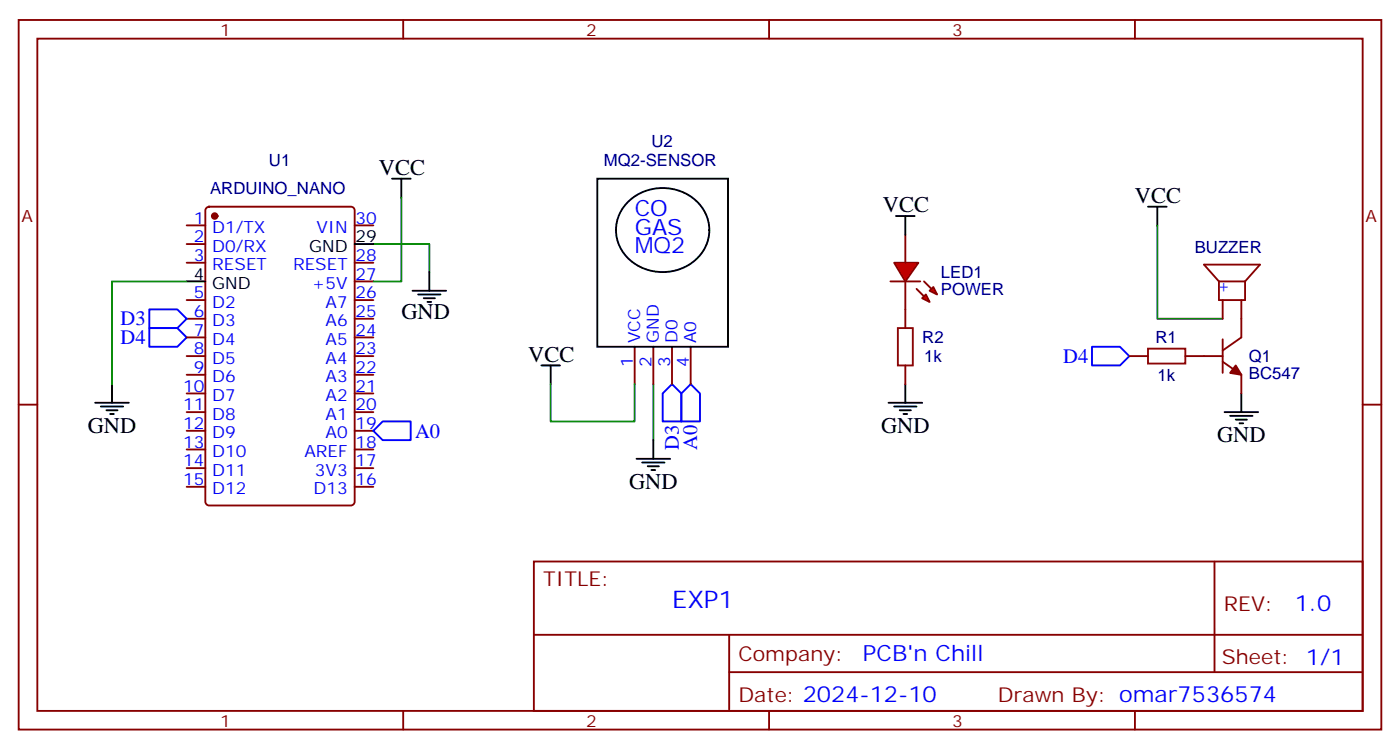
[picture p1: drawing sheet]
<svg xmlns="http://www.w3.org/2000/svg" width="265mm" height="141mm" viewBox="0 0 265 141" stroke-linecap="round" stroke-linejoin="round" font-family="sans-serif">
<g fill="none" stroke="#870000" stroke-width=".35">
<path d="M3.5 3.8h257.6v134h-257.6zM7.1 7.3h250.4v127h-250.4zM76.2 3.8v3.5M145.3 3.8v3.5M214.5 3.8v3.5M39 39.3l.5-.2h26.8a.71 .71 0 0 1 .7 .7v55a.76 .76 0 0 1-.7 .7h-26.8a.76 .76 0 0 1-.7-.7v-55zM35.3 42.6h3.5M35.3 46.1h3.5M35.3 49.6h3.5M35.3 56.7h3.5M67 42.6h3.6M67 49.6h3.6"/>
<path d="M67 56.7h3.6M67 53.2h3.6M3.5 76.4h3.6M35.3 60.2h3.5M35.3 63.7h3.5M35.3 67.3h3.5M35.3 70.8h3.5M35.3 74.3h3.5M35.3 77.9h3.5M67 60.2h3.6M67 63.7h3.6M67 67.3h3.6"/>
<path d="M67 70.8h3.6M67 74.3h3.6M67 77.9h3.6M257.5 76.4h3.6M35.3 81.4h3.5M35.3 84.9h3.5M35.3 88.4h3.5M35.3 92h3.5M67 81.4h3.6M67 84.9h3.6M67 88.4h3.6M67 92h3.6"/>
<path d="M100.9 106.1h156.6v28.2h-156.6zM100.9 119.9h156.5M137.8 119.9v14.1M229.5 106.1v20.9M76.2 134.3v3.5M137.8 127h119.6M145.3 134.3v3.5M214.5 134.3v3.5"/>
</g>
<path d="M28.2 62h5.3l1.8 1.7-1.8 1.8h-5.3zM127 72.6l1.8 1.7v5.3h-3.6v-5.3zM130.5 72.6l1.8 1.7v5.3h-3.5v-5.3z" fill="none" stroke="#00f" stroke-width=".35"/>
<path d="M70.6 46.1h10.5v5.3M218.7 42.6v17.6h12.4M123.5 72.6v10.5" fill="none" stroke="#008700" stroke-width=".35"/>
<g fill="none" stroke="#000" stroke-width=".35">
<path d="M217 39.1h3.5M218.7 39.1v3.5M35.3 53.2h3.5M67 46.1h3.6M78 54.9h6.3M79 55.6h4.3M80.1 56.3h2.1M80.8 57h.7M81.1 51.4v3.5M102.3 69h3.5M104.1 69v3.6M231.4 77.9h6.4"/>
<path d="M232.5 78.6h4.2M233.5 79.3h2.2M234.2 80h.7M234.6 74.3v3.6M120.3 86.7h6.3M121.4 87.4h4.2M122.4 88.1h2.1M123.1 88.8h.7M123.5 83.1v3.6"/>
</g>
<circle cx="40.6" cy="40.8" r=".53" fill="#870000" stroke="#870000" stroke-width=".35"/>
<g fill="#f00" stroke="#870000" stroke-width=".35">
<path d="M169 49.6h4.6l-2.5 3.6z"/>
<path d="M168.3 53.2h5.6z"/>
</g>
<g fill="#870000" stroke="#870000" stroke-width=".35">
<path d="M174.6 53.2l1.4 1.4z"/>
<path d="M173.2 54.6l1.4 1.4z"/>
</g>
<g fill="#f00" stroke="#870000" stroke-width=".35">
<path d="M175.7 54.9l.7-.7 .7 1.4z"/>
<path d="M174.3 56.3l.7-.7 .7 1.4z"/>
</g>
<g fill="none" stroke="#870000" stroke-width=".35">
<path d="M171.1 44.3v5.3M171.1 53.2v8.8M230.4 53.2v3.5h4.9v-3.5M230.4 53.2h4.9M230.4 53.2l-2.9-3.2h10.6l-2.8 3.2M231.1 56.7v3.5M234.6 56.7v7l-3.5 2.5M119.9 65.5v7.1M123.5 65.5v7.1M127 65.5v7.1M130.5 65.5v7.1M171.1 69v3.6"/>
<path d="M213.4 67.3h3.6M224 67.3h7.1M231.1 68.3l3.5 2.5v3.5M231.1 64.1v6.3"/>
</g>
<g fill="none" stroke="#000" stroke-width=".35">
<path d="M74.1 33.8h3.5M75.8 33.8v3.5M112.9 33.8h24.7v31.7h-24.7zM119 37.8a9.3 9.3 0 0 1 14.4 2.6 7.7 7.7 0 0 1-4.7 10.4 9.1 9.1 0 0 1-12-5.2 7.4 7.4 0 0 1 2.3-7.8zM169.3 40.8h3.6M171.1 40.8v3.5M18 76.1h6.3M19 76.8h4.3M20.1 77.5h2.1M20.8 78.2h.7M21.2 72.6v3.5M167.9 76.1h6.4"/>
<path d="M169 76.8h4.2M170 77.5h2.2M170.7 78.2h.7M171.1 72.6v3.5"/>
</g>
<path d="M169.7 62h2.8v7h-2.8zM217 65.9h7v2.8h-7z" fill="none" stroke="#a10000" stroke-width=".35"/>
<path d="M75.8 37.3v15.9h-5.2M35.3 53.2h-14.1v19.4M104.1 72.6v7h15.8v-7" fill="none" stroke="#008700" stroke-width=".35"/>
<path d="M233.5 69l1.1 1.8-2.1-.4z" fill="#870000" stroke="#870000" stroke-width=".35"/>
<path d="M28.2 58.5h5.3l1.8 1.7-1.8 1.8h-5.3zM206.4 65.5h5.3l1.7 1.8-1.7 1.7h-5.3zM70.6 81.4l1.7-1.8h5.3v3.5h-5.3z" fill="none" stroke="#00f" stroke-width=".35"/>
<text font-size="4.6" fill="#00f" x="127" y="114.9">EXP1</text>
<g font-size="4.2">
<text x="71.6" y="33.1">VCC</text>
<text x="166.9" y="40.1">VCC</text>
<text x="214.5" y="38.3">VCC</text>
<text x="75.8" y="60.2">GND</text>
<text x="99.8" y="68.3">VCC</text>
<text x="16.6" y="81.7">GND</text>
<text x="166.5" y="81.7">GND</text>
<text x="230" y="83.5">GND</text>
<text x="118.9" y="92.3">GND</text>
</g>
<g font-size="4.2" fill="#00f">
<text x="119.9" y="40.8">CO</text>
<text x="119.9" y="47.9">MQ2</text>
<text x="119.9" y="44.3">GAS</text>
<text x="244.7" y="115.3">1.0</text>
<text x="163.1" y="124.9">PCB'n Chill</text>
</g>
<g font-size="3.9" fill="#00f">
<text x="22.8" y="65">D4</text>
<text x="22.8" y="61.5">D3</text>
<text x="200.9" y="68.5">D4</text>
<text x="78.5" y="82.7">A0</text>
<text x="128.3" y="84.9" transform="rotate(-90 128.3 84.9)">D3</text>
<text x="131.8" y="85.1" transform="rotate(-90 131.8 85.1)">A0</text>
</g>
<g font-size="3.9" fill="#800">
<text x="102.7" y="110.7">TITLE:</text>
<text x="231.3" y="115.3">REV:</text>
<text x="139.6" y="124.9">Company:</text>
<text x="230.9" y="125.5">Sheet: 1/1</text>
<text x="139.6" y="132.5">Date: 2024-12-10</text>
<text x="188.6" y="132.6">Drawn By: omar7536574</text>
</g>
<g font-size="3.2" fill="#800">
<text x="41.6" y="6.8">1</text>
<text x="110.8" y="6.8">2</text>
<text x="179.9" y="6.8">3</text>
<text x="4.1" y="41.9">A</text>
<text x="258.1" y="41.9">A</text>
<text x="41.6" y="137.3">1</text>
<text x="110.8" y="137.3">2</text>
<text x="179.9" y="137.3">3</text>
</g>
<g font-size="3.2" fill="#000080">
<text x="123.1" y="27.8">U2</text>
<text x="50.8" y="31.4">U1</text>
<text x="114.1" y="31.4">MQ2-SENSOR</text>
<text x="39.7" y="36.6">ARDUINO_NANO</text>
<text x="225.8" y="47.9">BUZZER</text>
<text x="177.8" y="52.5">LED1</text>
<text x="177.8" y="55.7">POWER</text>
<text x="174.3" y="64.9">R2</text>
<text x="218.4" y="64.9">R1</text>
<text x="174.6" y="68.4">1k</text>
<text x="218.7" y="71.9">1k</text>
<text x="236" y="71.6">BC547</text>
<text x="236" y="68.4">Q1</text>
</g>
<g font-size="3.2" fill="#00f">
<text x="36.6" y="42.2">1</text>
<text x="36.6" y="45.8">2</text>
<text x="40.1" y="44">D1/TX</text>
<text x="40.1" y="47.5">D0/RX</text>
<text x="59.8" y="44">VIN</text>
<text x="67.2" y="42.2">30</text>
<text x="36.6" y="49.3">3</text>
<text x="40.1" y="51">RESET</text>
<text x="55.4" y="51">RESET</text>
<text x="67.2" y="52.8">27</text>
<text x="67.2" y="49.3">28</text>
<text x="36.6" y="56.3">5</text>
<text x="36.6" y="59.9">6</text>
<text x="40.1" y="58.1">D2</text>
<text x="58.9" y="54.6">+5V</text>
<text x="61.5" y="58.1">A7</text>
<text x="67.2" y="59.9">25</text>
<text x="67.2" y="56.3">26</text>
<text x="232.1" y="55.6" transform="rotate(-90 232.1 55.6)">+</text>
<text x="36.6" y="63.4">7</text>
<text x="40.1" y="61.6">D3</text>
<text x="40.1" y="65.2">D4</text>
<text x="61.5" y="65.2">A5</text>
<text x="61.5" y="61.6">A6</text>
<text x="67.2" y="63.4">24</text>
<text x="121" y="64.8" transform="rotate(-90 121 64.8)">VCC</text>
<text x="124.5" y="64.8" transform="rotate(-90 124.5 64.8)">GND</text>
<text x="128.1" y="64.8" transform="rotate(-90 128.1 64.8)">D0</text>
<text x="131.6" y="64.8" transform="rotate(-90 131.6 64.8)">A0</text>
<text x="36.6" y="66.9">8</text>
<text x="36.6" y="70.4">9</text>
<text x="40.1" y="68.7">D5</text>
<text x="61.5" y="68.7">A4</text>
<text x="67.2" y="70.4">22</text>
<text x="67.2" y="66.9">23</text>
<text x="119.6" y="69.3" transform="rotate(-90 119.6 69.3)">1</text>
<text x="123.1" y="69.3" transform="rotate(-90 123.1 69.3)">2</text>
<text x="126.6" y="69.3" transform="rotate(-90 126.6 69.3)">3</text>
<text x="130.2" y="69.3" transform="rotate(-90 130.2 69.3)">4</text>
<text x="34.6" y="74">10</text>
<text x="34.6" y="77.5">11</text>
<text x="40.1" y="72.2">D6</text>
<text x="40.1" y="75.7">D7</text>
<text x="61.5" y="75.7">A2</text>
<text x="61.5" y="72.2">A3</text>
<text x="67.2" y="77.5">20</text>
<text x="67.2" y="74">21</text>
<text x="34.6" y="81">12</text>
<text x="40.1" y="79.3">D8</text>
<text x="40.1" y="82.8">D9</text>
<text x="61.5" y="82.8">A0</text>
<text x="61.5" y="79.3">A1</text>
<text x="67.2" y="81">19</text>
<text x="34.6" y="84.6">13</text>
<text x="34.6" y="88.1">14</text>
<text x="40.1" y="86.3">D10</text>
<text x="40.1" y="89.9">D11</text>
<text x="57.5" y="86.3">AREF</text>
<text x="59.5" y="89.9">3V3</text>
<text x="67.2" y="88.1">17</text>
<text x="67.2" y="84.6">18</text>
<text x="34.6" y="91.6">15</text>
<text x="40.1" y="93.4">D12</text>
<text x="59.2" y="93.4">D13</text>
<text x="67.2" y="91.6">16</text>
</g>
<g font-size="3.2">
<text x="58.4" y="47.5">GND</text>
<text x="67.2" y="45.8">29</text>
<text x="36.6" y="52.8">4</text>
<text x="40.1" y="54.6">GND</text>
</g>
</svg>
